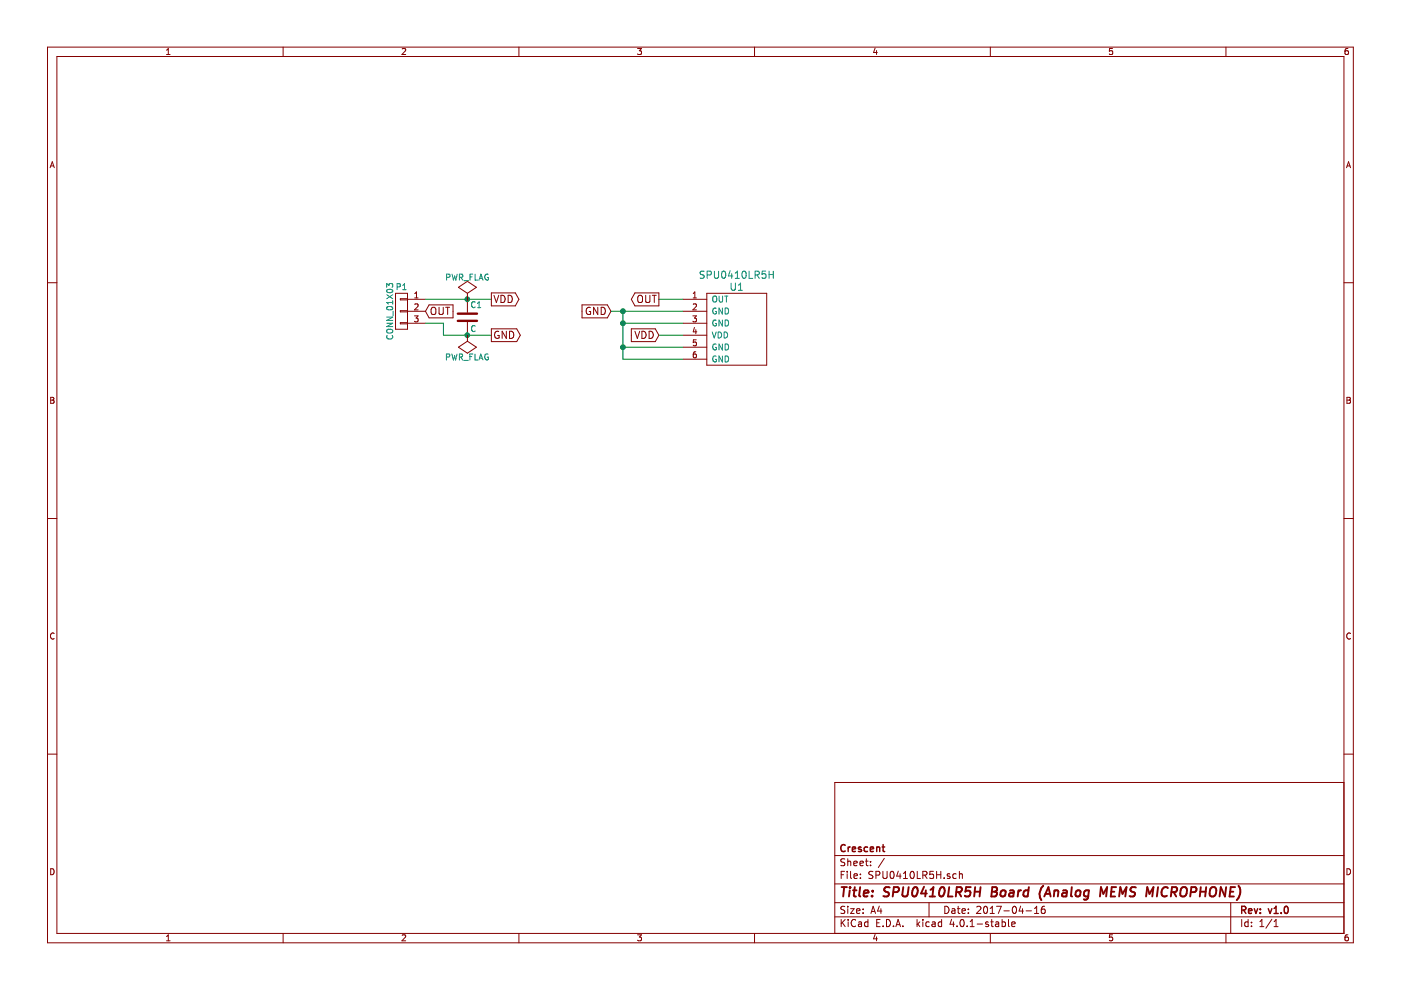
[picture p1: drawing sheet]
EESchema Schematic File Version 2
LIBS:power
LIBS:device
LIBS:transistors
LIBS:conn
LIBS:linear
LIBS:regul
LIBS:74xx
LIBS:cmos4000
LIBS:adc-dac
LIBS:memory
LIBS:xilinx
LIBS:microcontrollers
LIBS:dsp
LIBS:microchip
LIBS:analog_switches
LIBS:motorola
LIBS:texas
LIBS:intel
LIBS:audio
LIBS:interface
LIBS:digital-audio
LIBS:philips
LIBS:display
LIBS:cypress
LIBS:siliconi
LIBS:opto
LIBS:atmel
LIBS:contrib
LIBS:valves
LIBS:spu0410lr5h
EELAYER 25 0
EELAYER END
$Descr A4 11693 8268
encoding utf-8
Sheet 1 1
Title "SPU0410LR5H Board (Analog MEMS MICROPHONE)"
Date "2017-04-16"
Rev "v1.0"
Comp "Crescent"
Comment1 ""
Comment2 ""
Comment3 ""
Comment4 ""
$EndDescr
$Comp
L SPU0410LR5H U1
U 1 1
P 6150 2650
F 0 "U1" H 6150 2900 60  0000 C CNN
F 1 "SPU0410LR5H" H 6150 3000 60  0000 C CNN
F 2 "SPU0410LR5H:SPU0410LR5H" H 6150 2650 60  0001 C CNN
F 3 "" H 6150 2650 60  0000 C CNN
	1    6150 2650
	1    0    0    -1  
$EndComp
$Comp
L CONN_01X03 P1
U 1 1
P 3350 2600
F 0 "P1" H 3350 2800 50  0000 C CNN
F 1 "CONN_01X03" V 3450 2600 50  0000 C CNN
F 2 "pin-head:pinhead-1X03" H 3350 2600 50  0001 C CNN
F 3 "" H 3350 2600 50  0000 C CNN
	1    3350 2600
	-1   0    0    -1  
$EndComp
$Comp
L C C1
U 1 1
P 3900 2650
F 0 "C1" H 3925 2750 50  0000 L CNN
F 1 "C" H 3925 2550 50  0000 L CNN
F 2 "generic:generic-SMD1608" H 3938 2500 50  0001 C CNN
F 3 "" H 3900 2650 50  0000 C CNN
	1    3900 2650
	1    0    0    -1  
$EndComp
Text GLabel 4100 2500 2    60   Output ~ 0
VDD
Text GLabel 4100 2800 2    60   Output ~ 0
GND
Text GLabel 3550 2600 2    60   Input ~ 0
OUT
Text GLabel 5500 2500 0    60   Output ~ 0
OUT
Text GLabel 5100 2600 0    60   Input ~ 0
GND
Text GLabel 5500 2800 0    60   Input ~ 0
VDD
Wire Wire Line
	3550 2500 4100 2500
Connection ~ 3900 2500
Wire Wire Line
	3550 2700 3700 2700
Wire Wire Line
	3700 2700 3700 2800
Wire Wire Line
	3700 2800 4100 2800
Connection ~ 3900 2800
Wire Wire Line
	5500 2500 5700 2500
Wire Wire Line
	5700 2600 5100 2600
Wire Wire Line
	5700 2700 5200 2700
Wire Wire Line
	5200 2600 5200 3000
Connection ~ 5200 2600
Wire Wire Line
	5200 2900 5700 2900
Connection ~ 5200 2700
Wire Wire Line
	5200 3000 5700 3000
Connection ~ 5200 2900
Wire Wire Line
	5500 2800 5700 2800
$Comp
L PWR_FLAG #FLG01
U 1 1
P 3900 2500
F 0 "#FLG01" H 3900 2595 50  0001 C CNN
F 1 "PWR_FLAG" H 3900 2680 50  0000 C CNN
F 2 "" H 3900 2500 50  0000 C CNN
F 3 "" H 3900 2500 50  0000 C CNN
	1    3900 2500
	1    0    0    -1  
$EndComp
$Comp
L PWR_FLAG #FLG02
U 1 1
P 3900 2800
F 0 "#FLG02" H 3900 2895 50  0001 C CNN
F 1 "PWR_FLAG" H 3900 2980 50  0000 C CNN
F 2 "" H 3900 2800 50  0000 C CNN
F 3 "" H 3900 2800 50  0000 C CNN
	1    3900 2800
	-1   0    0    1   
$EndComp
$EndSCHEMATC
